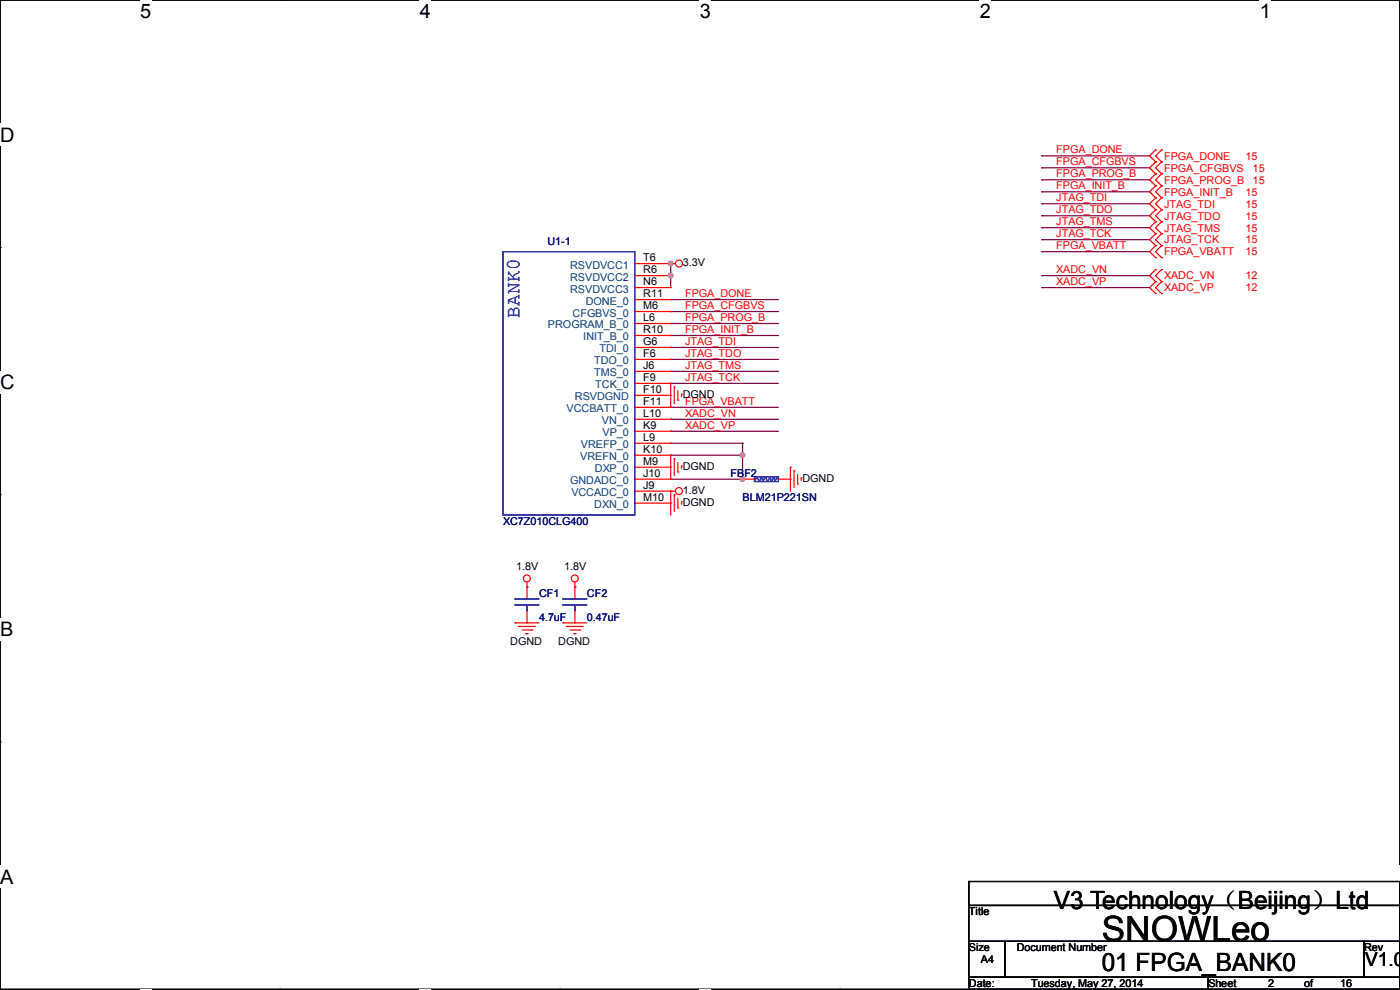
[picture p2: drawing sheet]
<svg xmlns="http://www.w3.org/2000/svg" width="297mm" height="210mm" viewBox="0 0 297 210" stroke-linecap="round" stroke-linejoin="round" font-family="sans-serif">
<path d="M0 0h297v209.8h-297z" fill="none" stroke="#000" stroke-width=".25"/>
<g fill="#fff">
<path d="M29.7 0h2.4v4.8h-2.4z"/>
<path d="M29.7 209.8h2.4v.2h-2.4z"/>
</g>
<path d="M59.4 0h.1M59.4 209.8h.1" fill="none" stroke="#000" stroke-width=".25"/>
<g fill="#fff">
<path d="M89.1 0h2.3v4.8h-2.3z"/>
<path d="M89.1 209.8h2.3v.2h-2.3z"/>
</g>
<path d="M118.8 0h.1M118.8 209.8h.1" fill="none" stroke="#000" stroke-width=".25"/>
<g fill="#fff">
<path d="M148.5 0h2.3v4.8h-2.3z"/>
<path d="M148.5 209.8h2.3v.2h-2.3z"/>
</g>
<path d="M178.2 0h.1M178.2 209.8h.1" fill="none" stroke="#000" stroke-width=".25"/>
<g fill="#fff">
<path d="M207.9 0h2.3v4.8h-2.3z"/>
<path d="M207.9 209.8h2.3v.2h-2.3z"/>
</g>
<path d="M237.6 0h.1M237.6 209.8h.1" fill="none" stroke="#000" stroke-width=".25"/>
<g fill="#fff">
<path d="M267.3 0h2.3v4.8h-2.3z"/>
<path d="M267.3 209.8h2.3v.2h-2.3z"/>
<path d="M0 26.2h3.1v4.8h-3.1z"/>
<path d="M0 78.7h3.1v4.7h-3.1z"/>
</g>
<path d="M0 52.5h.1M297 52.5h.1" fill="none" stroke="#000" stroke-width=".25"/>
<path d="M0 131.1h2.9v4.8h-2.9z" fill="#fff"/>
<path d="M0 104.9h.1M297 104.9h.1" fill="none" stroke="#000" stroke-width=".25"/>
<g fill="#fff">
<path d="M0 183.6h2.9v4.7h-2.9z"/>
<path d="M296.9 183.6h.1v4.7h-.1z"/>
</g>
<path d="M0 157.4h.1M297 157.4h.1M205.5 187h91.5v5.1h-91.5zM205.5 192.1h91.5v7.6h-91.5zM205.5 199.7h7.6v7.6h-7.6zM213.1 199.7h76.2v7.6h-76.2zM289.3 199.7h7.7v7.6h-7.7zM205.5 207.3h50.8v2.5h-50.8zM256.3 207.3h40.7v2.5h-40.7z" fill="none" stroke="#000" stroke-width=".25"/>
<g fill="none" stroke="#800040" stroke-width=".25">
<path d="M221 38.1h.1M221 35.6h.1M221 33.1h.1M221 38.1h22.9M221 35.6h22.9M221 33.1h22.9M142.3 58.5h.1M142.3 55.9h.1M142.3 55.9v5.1M221 50.8h.1M221 43.2h.1M221 45.8h.1"/>
<path d="M221 48.3h.1M221 40.7h.1M221 58.5h.1M221 53.4h.1M221 50.8h22.9M221 43.2h22.9M221 45.8h22.9M221 48.3h22.9M221 40.7h22.9M221 58.5h22.9M221 53.4h22.9M142.3 73.7h.1"/>
<path d="M142.3 76.2h.1M142.3 78.8h.1M142.3 68.6h.1M142.3 66.1h.1M142.3 71.2h.1M142.3 63.5h.1M142.3 73.7h22.8M142.3 76.2h22.8M142.3 78.8h22.8M142.3 68.6h22.8M142.3 66.1h22.8M142.3 71.2h22.8"/>
<path d="M142.3 63.5h22.8M221 61h.1M221 61h22.9M142.3 81.3h.1M142.3 88.9h.1M142.3 91.5h.1M142.3 86.4h.1M142.3 81.3h22.8M142.3 88.9h22.8M142.3 91.5h22.8M142.3 86.4h22.8M142.3 94h15.2"/>
<path d="M142.3 96.6h15.2M157.5 94h.1M157.5 96.6h.1M157.5 94v7.6M142.3 101.6h15.2M157.5 101.6h.1"/>
</g>
<g fill="#f0f" stroke="#f0f" stroke-width=".25">
<circle cx="142.3" cy="58.4" r=".49"/>
<circle cx="142.3" cy="55.9" r=".49"/>
<circle cx="157.5" cy="96.5" r=".49"/>
<circle cx="157.5" cy="101.6" r=".49"/>
</g>
<g fill="none" stroke="#f00" stroke-width=".25">
<path d="M245.2 31.8h.1M245.2 34.3h.1M245.2 36.9h.1M245.2 39.4h.1M245.2 31.8l-1.3 1.3 1.3 1.2M245.2 34.3l-1.3 1.3 1.3 1.3M245.2 36.9l-1.3 1.2 1.3 1.3M245.2 39.4l-1.3 1.3 1.3 1.3M246.4 34.3h.1M246.4 31.8h.1M246.4 36.9h.1M246.4 39.4h.1"/>
<path d="M246.4 31.8l-1.2 1.3 1.2 1.2M246.4 34.3l-1.2 1.3 1.2 1.3M246.4 36.9l-1.2 1.2 1.2 1.3M246.4 39.4l-1.2 1.3 1.2 1.3M134.7 55.9h8.6M134.7 58.5h7.6M142.3 55.9h.1M142.3 58.5h.1M245.2 42h.1M245.2 44.5h.1M245.2 47h.1M245.2 49.6h.1"/>
<path d="M245.2 52.1h.1M245.2 54.7h.1M245.2 57.2h.1M245.2 59.7h.1M245.2 42l-1.3 1.2 1.3 1.3M245.2 44.5l-1.3 1.3 1.3 1.2M245.2 47l-1.3 1.3 1.3 1.3M245.2 49.6l-1.3 1.2 1.3 1.3M245.2 52.1l-1.3 1.3 1.3 1.3M245.2 57.2l-1.3 1.3 1.3 1.2M245.2 59.7l-1.3 1.3 1.3 1.3M246.4 42h.1"/>
<path d="M246.4 44.5h.1M246.4 47h.1M246.4 49.6h.1M246.4 52.1h.1M246.4 54.7h.1M246.4 59.7h.1M246.4 57.2h.1M246.4 42l-1.2 1.2 1.2 1.3M246.4 44.5l-1.2 1.3 1.2 1.2M246.4 47l-1.2 1.3 1.2 1.3M246.4 49.6l-1.2 1.2 1.2 1.3M246.4 52.1l-1.2 1.3 1.2 1.3"/>
<path d="M246.4 57.2l-1.2 1.3 1.2 1.2M246.4 59.7l-1.2 1.3 1.2 1.3M134.7 66.1h7.6M134.7 63.5h7.6M134.7 71.2h7.6M134.7 68.6h7.6M134.7 73.7h7.6M134.7 76.2h7.6M134.7 78.8h7.6M134.7 61h7.6M142.3 66.1h.1M142.3 63.5h.1"/>
<path d="M142.3 71.2h.1M142.3 68.6h.1M142.3 73.7h.1M142.3 76.2h.1M142.3 78.8h.1M142.3 61h.1M245.2 62.3h.1M246.4 62.3h.1M134.7 86.4h7.6M134.7 81.3h7.6M134.7 83.9h7.6M134.7 99.1h7.6"/>
<path d="M134.7 88.9h7.6M134.7 91.5h7.6M134.7 94h7.6M134.7 96.6h7.6M142.3 81.3h.1M142.3 96.6h.1M142.3 86.4h.1M142.3 83.9h.1M142.3 99.1h.1M142.3 88.9h.1M142.3 91.5h.1M142.3 94h.1"/>
<path d="M142.3 81.3v5.1M142.3 96.6v5M143 82.1h.1M143 97.3h.1M143 82.1v3.5M143 97.3v3.6M143.8 84.9h.1M143.8 82.8v2.1M143.8 98.1v2M144.6 83.6h.1M144.6 98.8h.1M144.6 83.6v.5"/>
<path d="M144.6 98.8v.6M167.7 99.1h.1M167.7 99.1v5.1M168.4 99.9h.1M168.4 99.9v3.5M134.7 104.2h8.6M134.7 106.7h7.6M134.7 101.6h7.6M142.3 104.2h.1M142.3 106.7h.1M142.3 101.6h.1M142.3 104.2v5.1"/>
<path d="M143 104.9h.1M143 104.9v3.6M143.8 100.1h.1M143.8 107.7h.1M143.8 105.7v2M144.6 106.5h.1M144.6 106.5v.5M157.5 101.6h.1M157.5 101.6h2.6M165.1 101.6h2.6M167.7 101.6h.1M169.2 102.7h.1"/>
<path d="M169.2 100.6v2.1M170 101.4h.1M170 101.4v.5M109.3 132.1h.1M109.3 132.1h5M110 132.9h.1M110 132.9h3.6M110.8 133.6h2M111.5 134.4h.1M111.5 134.4h.6M111.8 124.5h.1M111.8 132.1h.1"/>
<path d="M111.8 123.5v3.5M111.8 129.6v2.5M112.8 133.6h.1M119.4 132.1h.1M119.4 132.1h5.1M120.2 132.9h.1M120.2 132.9h3.5M120.9 133.6h2.1M121.7 134.4h.1M121.7 134.4h.5M122 124.5h.1M122 132.1h.1"/>
<path d="M122 123.5v3.5M122 129.6v2.5M123 133.6h.1"/>
<circle cx="144" cy="55.9" r=".74"/>
<circle cx="144" cy="104.2" r=".74"/>
<circle cx="111.8" cy="122.7" r=".74"/>
<circle cx="121.9" cy="122.7" r=".74"/>
</g>
<g fill="none" stroke="#00f" stroke-width=".25">
<path d="M106.7 53.4h28v55.9h-28zM160.1 101.1h5v1.1h-5zM165.1 101.6l-.2-.5-.5 1.1-.3-1.1-.5 1.1-.2-1.1-.5 1.1-.6-1.1-.5 1.1-.2-1.1-.5 1.1-.5-1.1-.5 1.1M109.3 127h.1M109.3 128.3h.1M109.3 127h5M109.3 128.3h5M111.8 128.3h.1M111.8 128.3v1.3M119.4 127h.1M119.4 128.3h.1M119.4 127h5.1"/>
<path d="M119.4 128.3h5.1M122 128.3h.1M122 128.3v1.3"/>
</g>
<text font-size="7.4" x="233.7" y="199.7">SNOWLeo</text>
<g font-size="5.3">
<text x="223.6" y="192.8">V3 Technology（Beijing）Ltd</text>
<text x="233.7" y="206">01 FPGA_BANK0</text>
</g>
<g font-size="4.2">
<text x="29.7" y="3.9">5</text>
<text x="89.1" y="3.9">4</text>
<text x="148.5" y="3.9">3</text>
<text x="207.9" y="3.9">2</text>
<text x="267.3" y="3.9">1</text>
<text x="0" y="30.1">D</text>
<text x="0" y="82.5">C</text>
<text x="0" y="135">B</text>
<text x="0" y="187.4">A</text>
<text x="297" y="187.4">A</text>
</g>
<text font-size="4.2" fill="#00f" x="110.2" y="67.4" transform="rotate(-90 110.2 67.4)">BANK0</text>
<text font-size="4.1" x="289.6" y="204.9">V1.0</text>
<g font-size="2.3" fill="#f00">
<text x="224.1" y="35.1">FPGA_CFGBVS</text>
<text x="224.1" y="32.6">FPGA_DONE</text>
<text x="246.9" y="33.9">FPGA_DONE</text>
<text x="264.2" y="33.9">15</text>
<text x="224.1" y="37.6">FPGA_PROG_B</text>
<text x="224.1" y="40.2">FPGA_INIT_B</text>
<text x="246.9" y="36.4">FPGA_CFGBVS</text>
<text x="246.9" y="38.9">FPGA_PROG_B</text>
<text x="246.9" y="41.5">FPGA_INIT_B</text>
<text x="264.2" y="41.5">15</text>
<text x="265.7" y="36.4">15</text>
<text x="265.7" y="38.9">15</text>
<text x="224.1" y="42.7">JTAG_TDI</text>
<text x="224.1" y="45.3">JTAG_TDO</text>
<text x="224.1" y="47.8">JTAG_TMS</text>
<text x="246.9" y="44">JTAG_TDI</text>
<text x="246.9" y="46.6">JTAG_TDO</text>
<text x="264.2" y="44">15</text>
<text x="264.2" y="46.6">15</text>
<text x="224.1" y="50.3">JTAG_TCK</text>
<text x="224.1" y="52.9">FPGA_VBATT</text>
<text x="246.9" y="49.1">JTAG_TMS</text>
<text x="246.9" y="51.6">JTAG_TCK</text>
<text x="264.2" y="49.1">15</text>
<text x="264.2" y="51.6">15</text>
<text x="224.1" y="58">XADC_VN</text>
<text x="246.9" y="54.2">FPGA_VBATT</text>
<text x="246.9" y="59.3">XADC_VN</text>
<text x="264.2" y="54.2">15</text>
<text x="264.2" y="59.3">12</text>
<text x="145.3" y="65.6">FPGA_CFGBVS</text>
<text x="145.3" y="63">FPGA_DONE</text>
<text x="224.1" y="60.5">XADC_VP</text>
<text x="246.9" y="61.8">XADC_VP</text>
<text x="264.2" y="61.8">12</text>
<text x="145.3" y="68.1">FPGA_PROG_B</text>
<text x="145.3" y="70.7">FPGA_INIT_B</text>
<text x="145.3" y="73.2">JTAG_TDI</text>
<text x="145.3" y="75.7">JTAG_TDO</text>
<text x="145.3" y="80.8">JTAG_TCK</text>
<text x="145.3" y="78.3">JTAG_TMS</text>
<text x="145.3" y="88.4">XADC_VN</text>
<text x="145.3" y="85.9">FPGA_VBATT</text>
<text x="145.3" y="91">XADC_VP</text>
</g>
<g font-size="2.3" fill="#000080">
<text x="116.1" y="51.9">U1-1</text>
<text x="155" y="101.2">FBF2</text>
<text x="157.5" y="106.3">BLM21P221SN</text>
<text x="106.7" y="111.3">XC7Z010CLG400</text>
<text x="114.4" y="126.6">CF1</text>
<text x="114.4" y="131.7">4.7uF</text>
<text x="124.5" y="126.6">CF2</text>
<text x="124.5" y="131.7">0.47uF</text>
</g>
<g font-size="2.3" fill="#004080">
<text x="121" y="57">RSVDVCC1</text>
<text x="121" y="59.5">RSVDVCC2</text>
<text x="121" y="62.1">RSVDVCC3</text>
<text x="124.3" y="64.6">DONE_0</text>
<text x="116.3" y="69.7">PROGRAM_B_0</text>
<text x="121.5" y="67.1">CFGBVS_0</text>
<text x="123.7" y="72.2">INIT_B_0</text>
<text x="126" y="77.3">TDO_0</text>
<text x="127.2" y="74.8">TDI_0</text>
<text x="126" y="79.8">TMS_0</text>
<text x="126.3" y="82.4">TCK_0</text>
<text x="120.2" y="87.5">VCCBATT_0</text>
<text x="122" y="84.9">RSVDGND</text>
<text x="123.2" y="95.1">VREFP_0</text>
<text x="127.7" y="90">VN_0</text>
<text x="127.8" y="92.5">VP_0</text>
<text x="123.1" y="97.6">VREFN_0</text>
<text x="126.2" y="100.2">DXP_0</text>
<text x="121" y="102.7">GNDADC_0</text>
<text x="121.2" y="105.2">VCCADC_0</text>
<text x="126.1" y="107.8">DXN_0</text>
</g>
<g font-size="2.3">
<text x="136.4" y="55.4">T6</text>
<text x="136.4" y="57.9">R6</text>
<text x="144.8" y="56.5">3.3V</text>
<text x="136.4" y="65.5">M6</text>
<text x="136.4" y="63">R11</text>
<text x="136.4" y="60.5">N6</text>
<text x="136.4" y="70.6">R10</text>
<text x="136.4" y="68.1">L6</text>
<text x="136.4" y="73.2">G6</text>
<text x="136.4" y="75.7">F6</text>
<text x="136.4" y="78.2">J6</text>
<text x="136.4" y="80.8">F9</text>
<text x="136.4" y="83.3">F10</text>
<text x="136.4" y="85.9">F11</text>
<text x="136.4" y="88.4">L10</text>
<text x="144.8" y="84.4">DGND</text>
<text x="136.4" y="90.9">K9</text>
<text x="136.4" y="93.5">L9</text>
<text x="136.4" y="98.6">M9</text>
<text x="136.4" y="96">K10</text>
<text x="136.4" y="101.1">J10</text>
<text x="144.8" y="99.7">DGND</text>
<text x="136.4" y="106.2">M10</text>
<text x="136.4" y="103.6">J9</text>
<text x="144.8" y="104.7">1.8V</text>
<text x="144.8" y="107.3">DGND</text>
<text x="170.2" y="102.2">DGND</text>
<text x="109.5" y="121">1.8V</text>
<text x="119.7" y="121">1.8V</text>
<text x="108.3" y="136.7">DGND</text>
<text x="118.4" y="136.7">DGND</text>
<text x="205.5" y="194.1">Title</text>
<text x="205.5" y="201.8">Size</text>
<text x="215.7" y="201.8">Document Number</text>
<text x="289.4" y="201.8">Rev</text>
<text x="205.5" y="209.4">Date:</text>
<text x="208.1" y="204.3">A4</text>
<text x="218.7" y="209.4">Tuesday, May 27, 2014</text>
<text x="256.3" y="209.4">Sheet</text>
<text x="269" y="209.4">2</text>
<text x="276.7" y="209.4">of</text>
<text x="284.3" y="209.4">16</text>
</g>
</svg>
